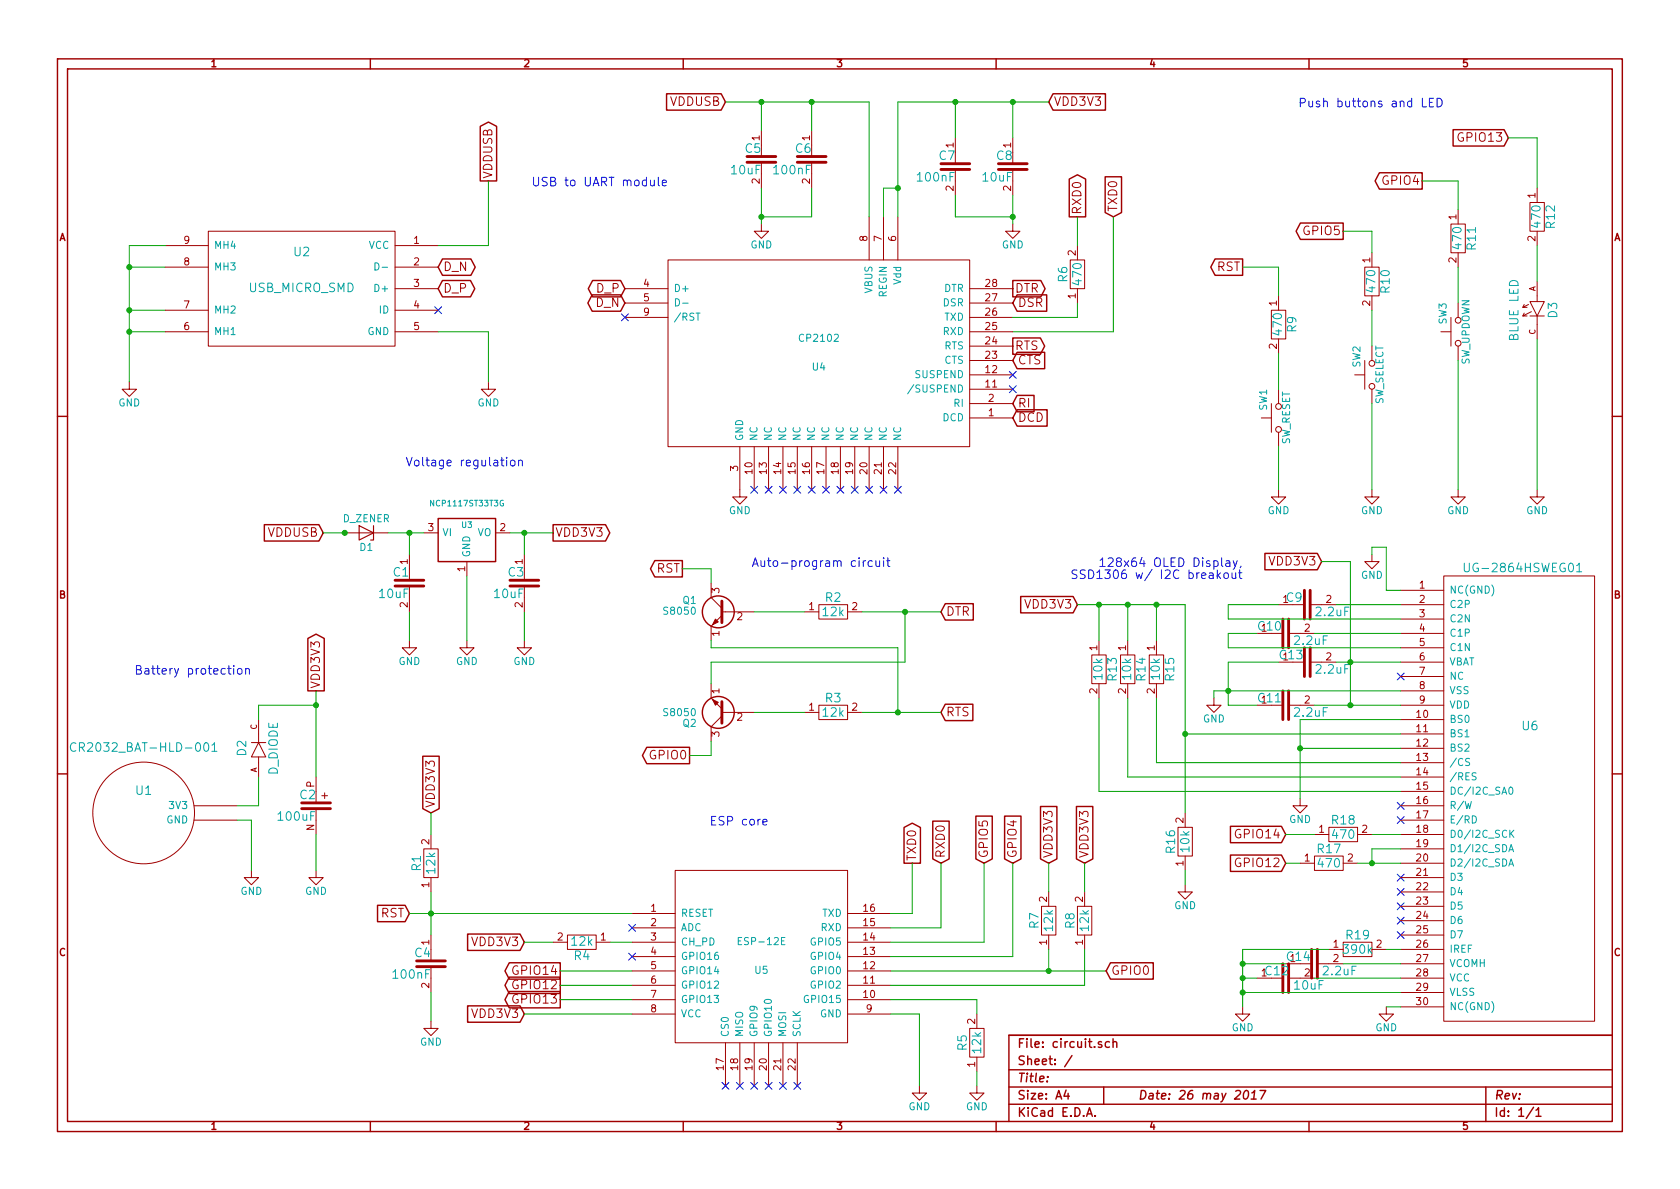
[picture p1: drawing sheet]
EESchema Schematic File Version 2
LIBS:power
LIBS:device
LIBS:transistors
LIBS:conn
LIBS:linear
LIBS:74xx
LIBS:cmos4000
LIBS:adc-dac
LIBS:memory
LIBS:xilinx
LIBS:special
LIBS:microcontrollers
LIBS:dsp
LIBS:microchip
LIBS:analog_switches
LIBS:motorola
LIBS:texas
LIBS:intel
LIBS:audio
LIBS:interface
LIBS:digital-audio
LIBS:philips
LIBS:display
LIBS:cypress
LIBS:siliconi
LIBS:opto
LIBS:atmel
LIBS:contrib
LIBS:valves
LIBS:ESP8266
LIBS:regul
LIBS:battery_management
LIBS:ftdi
LIBS:switches
LIBS:CP2102
LIBS:AMS1117
LIBS:Connectors
LIBS:MiscellaneousDevices
LIBS:PowerComponents
LIBS:Amplifiers
LIBS:DataStorage
LIBS:Diodes
LIBS:LogicDevices
LIBS:Microprocessors
LIBS:Passives
LIBS:PMOD
LIBS:RepeaterParts
LIBS:RF_OEM_Parts
LIBS:Sensors
LIBS:TransistorParts
LIBS:USBmicro
LIBS:cr2032
LIBS:ssd1306_oled
LIBS:128x64_oled
LIBS:circuit-cache
EELAYER 27 0
EELAYER END
$Descr A4 11693 8268
encoding utf-8
Sheet 1 1
Title ""
Date "26 may 2017"
Rev ""
Comp ""
Comment1 ""
Comment2 ""
Comment3 ""
Comment4 ""
$EndDescr
$Comp
L CP2102 U4
U 1 1
P 5700 2450
F 0 "U4" H 5700 2350 50  0000 C CNN
F 1 "CP2102" H 5700 2550 50  0000 C CNN
F 2 "" H 5700 2450 60  0000 C CNN
F 3 "" H 5700 2450 60  0000 C CNN
	1    5700 2450
	1    0    0    -1  
$EndComp
$Comp
L SW_PUSH SW1
U 1 1
P 8900 2900
F 0 "SW1" H 8950 3000 50  0000 L CNN
F 1 "SW_RESET" H 8900 2840 50  0000 C CNN
F 2 "" H 8900 3100 50  0001 C CNN
F 3 "" H 8900 3100 50  0001 C CNN
	1    8900 2900
	0    -1   -1   0   
$EndComp
$Comp
L SW_PUSH SW2
U 1 1
P 9550 2600
F 0 "SW2" H 9600 2700 50  0000 L CNN
F 1 "SW_SELECT" H 9550 2540 50  0000 C CNN
F 2 "" H 9550 2800 50  0001 C CNN
F 3 "" H 9550 2800 50  0001 C CNN
	1    9550 2600
	0    -1   -1   0   
$EndComp
Text GLabel 4350 2000 0    60   BiDi ~ 0
D_P
Text GLabel 4350 2100 0    60   BiDi ~ 0
D_N
NoConn ~ 4350 2200
Text GLabel 7050 2900 2    60   Input ~ 0
DCD
Text GLabel 7050 2800 2    60   Input ~ 0
RI
Text GLabel 7050 2000 2    60   Output ~ 0
DTR
Text GLabel 7050 2100 2    60   Input ~ 0
DSR
Text GLabel 7050 2400 2    60   Output ~ 0
RTS
Text GLabel 7050 2500 2    60   Input ~ 0
CTS
NoConn ~ 7050 2600
$Comp
L RES R6
U 1 1
P 7500 1900
F 0 "R6" V 7600 1900 60  0000 C CNN
F 1 "470" V 7500 1900 60  0000 C CNN
F 2 "" V 7240 1800 60  0001 C CNN
F 3 "" V 7340 1900 60  0001 C CNN
	1    7500 1900
	-1   0    0    1   
$EndComp
Text GLabel 7500 1500 1    60   Output ~ 0
RXD0
Text GLabel 7750 1500 1    60   Input ~ 0
TXD0
Text GLabel 7300 700  2    60   Input ~ 0
VDD3V3
Text GLabel 5050 700  0    60   Input ~ 0
VDDUSB
$Comp
L CAP C5
U 1 1
P 5300 1100
F 0 "C5" H 5300 1170 60  0000 R CNN
F 1 "10uF" H 5300 1020 60  0000 R CNN
F 2 "" V 5040 1000 60  0001 C CNN
F 3 "" V 5140 1100 60  0001 C CNN
	1    5300 1100
	1    0    0    -1  
$EndComp
$Comp
L CAP C6
U 1 1
P 5650 1100
F 0 "C6" H 5650 1170 60  0000 R CNN
F 1 "100nF" H 5650 1020 60  0000 R CNN
F 2 "" V 5390 1000 60  0001 C CNN
F 3 "" V 5490 1100 60  0001 C CNN
	1    5650 1100
	1    0    0    -1  
$EndComp
$Comp
L CAP C7
U 1 1
P 6650 1150
F 0 "C7" H 6650 1220 60  0000 R CNN
F 1 "100nF" H 6650 1070 60  0000 R CNN
F 2 "" V 6390 1050 60  0001 C CNN
F 3 "" V 6490 1150 60  0001 C CNN
	1    6650 1150
	1    0    0    -1  
$EndComp
$Comp
L CAP C8
U 1 1
P 7050 1150
F 0 "C8" H 7050 1220 60  0000 R CNN
F 1 "10uF" H 7050 1070 60  0000 R CNN
F 2 "" V 6790 1050 60  0001 C CNN
F 3 "" V 6890 1150 60  0001 C CNN
	1    7050 1150
	1    0    0    -1  
$EndComp
$Comp
L GND #PWR13
U 1 1
P 7050 1550
F 0 "#PWR13" H 7050 1300 50  0001 C CNN
F 1 "GND" H 7050 1400 50  0000 C CNN
F 2 "" H 7050 1550 50  0001 C CNN
F 3 "" H 7050 1550 50  0001 C CNN
	1    7050 1550
	1    0    0    -1  
$EndComp
$Comp
L GND #PWR10
U 1 1
P 5300 1550
F 0 "#PWR10" H 5300 1300 50  0001 C CNN
F 1 "GND" H 5300 1400 50  0000 C CNN
F 2 "" H 5300 1550 50  0001 C CNN
F 3 "" H 5300 1550 50  0001 C CNN
	1    5300 1550
	1    0    0    -1  
$EndComp
$Comp
L GND #PWR9
U 1 1
P 5150 3400
F 0 "#PWR9" H 5150 3150 50  0001 C CNN
F 1 "GND" H 5150 3250 50  0000 C CNN
F 2 "" H 5150 3400 50  0001 C CNN
F 3 "" H 5150 3400 50  0001 C CNN
	1    5150 3400
	1    0    0    -1  
$EndComp
$Comp
L RES R4
U 1 1
P 4050 6550
F 0 "R4" V 4150 6550 60  0000 C CNN
F 1 "12k" V 4050 6550 60  0000 C CNN
F 2 "" V 3790 6450 60  0001 C CNN
F 3 "" V 3890 6550 60  0001 C CNN
	1    4050 6550
	0    1    1    0   
$EndComp
$Comp
L RES R7
U 1 1
P 7300 6400
F 0 "R7" V 7400 6400 60  0000 C CNN
F 1 "12k" V 7300 6400 60  0000 C CNN
F 2 "" V 7040 6300 60  0001 C CNN
F 3 "" V 7140 6400 60  0001 C CNN
	1    7300 6400
	-1   0    0    1   
$EndComp
$Comp
L RES R8
U 1 1
P 7550 6400
F 0 "R8" V 7650 6400 60  0000 C CNN
F 1 "12k" V 7550 6400 60  0000 C CNN
F 2 "" V 7290 6300 60  0001 C CNN
F 3 "" V 7390 6400 60  0001 C CNN
	1    7550 6400
	-1   0    0    1   
$EndComp
$Comp
L RES R1
U 1 1
P 3000 6000
F 0 "R1" V 3100 6000 60  0000 C CNN
F 1 "12k" V 3000 6000 60  0000 C CNN
F 2 "" V 2740 5900 60  0001 C CNN
F 3 "" V 2840 6000 60  0001 C CNN
	1    3000 6000
	-1   0    0    1   
$EndComp
$Comp
L RES R5
U 1 1
P 6800 7250
F 0 "R5" V 6900 7250 60  0000 C CNN
F 1 "12k" V 6800 7250 60  0000 C CNN
F 2 "" V 6540 7150 60  0001 C CNN
F 3 "" V 6640 7250 60  0001 C CNN
	1    6800 7250
	-1   0    0    1   
$EndComp
Text GLabel 7300 6000 1    60   Input ~ 0
VDD3V3
Text GLabel 7550 6000 1    60   Input ~ 0
VDD3V3
Text GLabel 3000 5650 1    60   Input ~ 0
VDD3V3
$Comp
L CAP C4
U 1 1
P 3000 6700
F 0 "C4" H 3000 6770 60  0000 R CNN
F 1 "100nF" H 3000 6620 60  0000 R CNN
F 2 "" V 2740 6600 60  0001 C CNN
F 3 "" V 2840 6700 60  0001 C CNN
	1    3000 6700
	1    0    0    -1  
$EndComp
Text GLabel 3650 6550 0    60   Input ~ 0
VDD3V3
$Comp
L GND #PWR12
U 1 1
P 6800 7550
F 0 "#PWR12" H 6800 7300 50  0001 C CNN
F 1 "GND" H 6800 7400 50  0000 C CNN
F 2 "" H 6800 7550 50  0001 C CNN
F 3 "" H 6800 7550 50  0001 C CNN
	1    6800 7550
	1    0    0    -1  
$EndComp
$Comp
L GND #PWR5
U 1 1
P 3000 7100
F 0 "#PWR5" H 3000 6850 50  0001 C CNN
F 1 "GND" H 3000 6950 50  0000 C CNN
F 2 "" H 3000 7100 50  0001 C CNN
F 3 "" H 3000 7100 50  0001 C CNN
	1    3000 7100
	1    0    0    -1  
$EndComp
Text GLabel 6550 6000 1    60   Input ~ 0
RXD0
Text GLabel 6350 6000 1    60   Output ~ 0
TXD0
Text GLabel 3050 2000 2    60   BiDi ~ 0
D_P
Text GLabel 3050 1850 2    60   BiDi ~ 0
D_N
Text GLabel 3400 1250 1    60   Output ~ 0
VDDUSB
$Comp
L GND #PWR7
U 1 1
P 3400 2650
F 0 "#PWR7" H 3400 2400 50  0001 C CNN
F 1 "GND" H 3400 2500 50  0000 C CNN
F 2 "" H 3400 2650 50  0001 C CNN
F 3 "" H 3400 2650 50  0001 C CNN
	1    3400 2650
	1    0    0    -1  
$EndComp
$Comp
L GND #PWR1
U 1 1
P 900 2650
F 0 "#PWR1" H 900 2400 50  0001 C CNN
F 1 "GND" H 900 2500 50  0000 C CNN
F 2 "" H 900 2650 50  0001 C CNN
F 3 "" H 900 2650 50  0001 C CNN
	1    900  2650
	1    0    0    -1  
$EndComp
$Comp
L D_ZENER D1
U 1 1
P 2550 3700
F 0 "D1" H 2550 3800 50  0000 C CNN
F 1 "D_ZENER" H 2550 3600 50  0000 C CNN
F 2 "" H 2550 3700 50  0001 C CNN
F 3 "" H 2550 3700 50  0001 C CNN
	1    2550 3700
	-1   0    0    1   
$EndComp
Text GLabel 2250 3700 0    60   Input ~ 0
VDDUSB
Text GLabel 3850 3700 2    60   Output ~ 0
VDD3V3
$Comp
L GND #PWR6
U 1 1
P 3250 4450
F 0 "#PWR6" H 3250 4200 50  0001 C CNN
F 1 "GND" H 3250 4300 50  0000 C CNN
F 2 "" H 3250 4450 50  0001 C CNN
F 3 "" H 3250 4450 50  0001 C CNN
	1    3250 4450
	1    0    0    -1  
$EndComp
$Comp
L GND #PWR4
U 1 1
P 2850 4450
F 0 "#PWR4" H 2850 4200 50  0001 C CNN
F 1 "GND" H 2850 4300 50  0000 C CNN
F 2 "" H 2850 4450 50  0001 C CNN
F 3 "" H 2850 4450 50  0001 C CNN
	1    2850 4450
	1    0    0    -1  
$EndComp
$Comp
L GND #PWR8
U 1 1
P 3650 4450
F 0 "#PWR8" H 3650 4200 50  0001 C CNN
F 1 "GND" H 3650 4300 50  0000 C CNN
F 2 "" H 3650 4450 50  0001 C CNN
F 3 "" H 3650 4450 50  0001 C CNN
	1    3650 4450
	1    0    0    -1  
$EndComp
$Comp
L CAP C1
U 1 1
P 2850 4050
F 0 "C1" H 2850 4120 60  0000 R CNN
F 1 "10uF" H 2850 3970 60  0000 R CNN
F 2 "" V 2590 3950 60  0001 C CNN
F 3 "" V 2690 4050 60  0001 C CNN
	1    2850 4050
	1    0    0    -1  
$EndComp
$Comp
L CAP C3
U 1 1
P 3650 4050
F 0 "C3" H 3650 4120 60  0000 R CNN
F 1 "10uF" H 3650 3970 60  0000 R CNN
F 2 "" V 3390 3950 60  0001 C CNN
F 3 "" V 3490 4050 60  0001 C CNN
	1    3650 4050
	1    0    0    -1  
$EndComp
$Comp
L NCP1117ST33T3G U3
U 1 1
P 3250 3700
F 0 "U3" H 3250 3750 40  0000 C CNN
F 1 "NCP1117ST33T3G" H 3250 3900 40  0000 C CNN
F 2 "" H 3250 3700 60  0000 C CNN
F 3 "" H 3250 3700 60  0000 C CNN
	1    3250 3700
	1    0    0    -1  
$EndComp
$Comp
L SW_PUSH SW3
U 1 1
P 10150 2300
F 0 "SW3" H 10200 2400 50  0000 L CNN
F 1 "SW_UPDOWN" H 10150 2240 50  0000 C CNN
F 2 "" H 10150 2500 50  0001 C CNN
F 3 "" H 10150 2500 50  0001 C CNN
	1    10150 2300
	0    -1   -1   0   
$EndComp
$Comp
L RES R9
U 1 1
P 8900 2250
F 0 "R9" V 9000 2250 60  0000 C CNN
F 1 "470" V 8900 2250 60  0000 C CNN
F 2 "" V 8640 2150 60  0001 C CNN
F 3 "" V 8740 2250 60  0001 C CNN
	1    8900 2250
	1    0    0    -1  
$EndComp
$Comp
L RES R10
U 1 1
P 9550 1950
F 0 "R10" V 9650 1950 60  0000 C CNN
F 1 "470" V 9550 1950 60  0000 C CNN
F 2 "" V 9290 1850 60  0001 C CNN
F 3 "" V 9390 1950 60  0001 C CNN
	1    9550 1950
	1    0    0    -1  
$EndComp
$Comp
L RES R11
U 1 1
P 10150 1650
F 0 "R11" V 10250 1650 60  0000 C CNN
F 1 "470" V 10150 1650 60  0000 C CNN
F 2 "" V 9890 1550 60  0001 C CNN
F 3 "" V 9990 1650 60  0001 C CNN
	1    10150 1650
	1    0    0    -1  
$EndComp
Text GLabel 2850 6350 0    60   Input ~ 0
RST
Text GLabel 8650 1850 0    60   Output ~ 0
RST
$Comp
L GND #PWR17
U 1 1
P 8900 3400
F 0 "#PWR17" H 8900 3150 50  0001 C CNN
F 1 "GND" H 8900 3250 50  0000 C CNN
F 2 "" H 8900 3400 50  0001 C CNN
F 3 "" H 8900 3400 50  0001 C CNN
	1    8900 3400
	1    0    0    -1  
$EndComp
Text GLabel 9350 1600 0    60   Output ~ 0
GPIO5
Text GLabel 9900 1250 0    60   Output ~ 0
GPIO4
$Comp
L GND #PWR19
U 1 1
P 9550 3400
F 0 "#PWR19" H 9550 3150 50  0001 C CNN
F 1 "GND" H 9550 3250 50  0000 C CNN
F 2 "" H 9550 3400 50  0001 C CNN
F 3 "" H 9550 3400 50  0001 C CNN
	1    9550 3400
	1    0    0    -1  
$EndComp
$Comp
L GND #PWR22
U 1 1
P 10150 3400
F 0 "#PWR22" H 10150 3150 50  0001 C CNN
F 1 "GND" H 10150 3250 50  0000 C CNN
F 2 "" H 10150 3400 50  0001 C CNN
F 3 "" H 10150 3400 50  0001 C CNN
	1    10150 3400
	1    0    0    -1  
$EndComp
Text GLabel 6850 6000 1    60   Input ~ 0
GPIO5
Text GLabel 7050 6000 1    60   Input ~ 0
GPIO4
NoConn ~ 5250 3400
NoConn ~ 5350 3400
NoConn ~ 5450 3400
NoConn ~ 5550 3400
NoConn ~ 5650 3400
NoConn ~ 5750 3400
NoConn ~ 5850 3400
NoConn ~ 5950 3400
NoConn ~ 6050 3400
NoConn ~ 6150 3400
NoConn ~ 6250 3400
Text GLabel 3900 6750 0    60   Output ~ 0
GPIO14
Text GLabel 3900 6850 0    60   Output ~ 0
GPIO12
$Comp
L D_DIODE D2
U 1 1
P 1800 5200
F 0 "D2" V 1690 5200 60  0000 C CNN
F 1 "D_DIODE" V 1910 5200 60  0000 C CNN
F 2 "" H 1800 5180 60  0001 C CNN
F 3 "" H 1800 5180 60  0001 C CNN
	1    1800 5200
	1    0    0    -1  
$EndComp
Text GLabel 2200 4800 1    60   Output ~ 0
VDD3V3
$Comp
L GND #PWR2
U 1 1
P 1750 6050
F 0 "#PWR2" H 1750 5800 50  0001 C CNN
F 1 "GND" H 1750 5900 50  0000 C CNN
F 2 "" H 1750 6050 50  0001 C CNN
F 3 "" H 1750 6050 50  0001 C CNN
	1    1750 6050
	1    0    0    -1  
$EndComp
$Comp
L CAP_POL C2
U 1 1
P 2200 5600
F 0 "C2" H 2200 5670 60  0000 R CNN
F 1 "100uF" H 2200 5520 60  0000 R CNN
F 2 "" V 1940 5500 60  0001 C CNN
F 3 "" V 2040 5600 60  0001 C CNN
	1    2200 5600
	1    0    0    -1  
$EndComp
$Comp
L GND #PWR3
U 1 1
P 2200 6050
F 0 "#PWR3" H 2200 5800 50  0001 C CNN
F 1 "GND" H 2200 5900 50  0000 C CNN
F 2 "" H 2200 6050 50  0001 C CNN
F 3 "" H 2200 6050 50  0001 C CNN
	1    2200 6050
	1    0    0    -1  
$EndComp
Text GLabel 3650 7050 0    60   Input ~ 0
VDD3V3
$Comp
L D_LED D3
U 1 1
P 10700 2150
F 0 "D3" V 10590 2150 60  0000 C CNN
F 1 "BLUE LED" V 10860 2150 60  0000 C CNN
F 2 "" H 10700 2130 60  0001 C CNN
F 3 "" H 10700 2130 60  0001 C CNN
	1    10700 2150
	-1   0    0    1   
$EndComp
Text GLabel 10500 950  0    60   Input ~ 0
GPIO13
$Comp
L GND #PWR23
U 1 1
P 10700 3400
F 0 "#PWR23" H 10700 3150 50  0001 C CNN
F 1 "GND" H 10700 3250 50  0000 C CNN
F 2 "" H 10700 3400 50  0001 C CNN
F 3 "" H 10700 3400 50  0001 C CNN
	1    10700 3400
	1    0    0    -1  
$EndComp
$Comp
L RES R12
U 1 1
P 10700 1500
F 0 "R12" V 10800 1500 60  0000 C CNN
F 1 "470" V 10700 1500 60  0000 C CNN
F 2 "" V 10440 1400 60  0001 C CNN
F 3 "" V 10540 1500 60  0001 C CNN
	1    10700 1500
	1    0    0    -1  
$EndComp
$Comp
L S8050 Q1
U 1 1
P 5050 4250
F 0 "Q1" H 5250 4325 50  0000 L CNN
F 1 "S8050" H 5250 4250 50  0000 L CNN
F 2 "TO_SOT_Packages_THT:TO-92_Molded_Narrow" H 5250 4175 50  0001 L CIN
F 3 "" H 5050 4250 50  0001 L CNN
	1    5050 4250
	-1   0    0    -1  
$EndComp
$Comp
L S8050 Q2
U 1 1
P 5050 4950
F 0 "Q2" H 5250 5025 50  0000 L CNN
F 1 "S8050" H 5250 4950 50  0000 L CNN
F 2 "TO_SOT_Packages_THT:TO-92_Molded_Narrow" H 5250 4875 50  0001 L CIN
F 3 "" H 5050 4950 50  0001 L CNN
	1    5050 4950
	-1   0    0    1   
$EndComp
$Comp
L RES R2
U 1 1
P 5800 4250
F 0 "R2" V 5900 4250 60  0000 C CNN
F 1 "12k" V 5800 4250 60  0000 C CNN
F 2 "" V 5540 4150 60  0001 C CNN
F 3 "" V 5640 4250 60  0001 C CNN
	1    5800 4250
	0    -1   -1   0   
$EndComp
$Comp
L RES R3
U 1 1
P 5800 4950
F 0 "R3" V 5900 4950 60  0000 C CNN
F 1 "12k" V 5800 4950 60  0000 C CNN
F 2 "" V 5540 4850 60  0001 C CNN
F 3 "" V 5640 4950 60  0001 C CNN
	1    5800 4950
	0    -1   -1   0   
$EndComp
Text GLabel 4750 3950 0    60   Output ~ 0
RST
Text GLabel 4800 5250 0    60   Output ~ 0
GPIO0
Text GLabel 6550 4250 2    60   Input ~ 0
DTR
Text GLabel 6550 4950 2    60   Input ~ 0
RTS
NoConn ~ 3050 2150
NoConn ~ 7050 2700
Text Notes 6200 3950 2    60   ~ 0
Auto-program circuit
Text Notes 3650 3250 2    60   ~ 0
Voltage regulation
Text Notes 10050 750  2    60   ~ 0
Push buttons and LED
Text Notes 8650 3950 2    60   ~ 0
128x64 OLED Display,\nSSD1306 w/ I2C breakout
Text Notes 1750 4700 2    60   ~ 0
Battery protection
Text Notes 4650 1300 2    60   ~ 0
USB to UART module
$Comp
L USB_MICRO_SMD U2
U 1 1
P 2100 2000
F 0 "U2" H 2100 2250 60  0000 C CNN
F 1 "USB_MICRO_SMD" H 2100 2000 60  0000 C CNN
F 2 "~" H 2100 2000 60  0000 C CNN
F 3 "~" H 2100 2000 60  0000 C CNN
	1    2100 2000
	-1   0    0    -1  
$EndComp
$Comp
L ESP-12E U5
U 1 1
P 5300 6650
F 0 "U5" H 5300 6550 50  0000 C CNN
F 1 "ESP-12E" H 5300 6750 50  0000 C CNN
F 2 "" H 5300 6650 50  0001 C CNN
F 3 "" H 5300 6650 50  0001 C CNN
	1    5300 6650
	1    0    0    -1  
$EndComp
NoConn ~ 4400 6450
NoConn ~ 5050 7550
NoConn ~ 5150 7550
NoConn ~ 5350 7550
NoConn ~ 5450 7550
NoConn ~ 5550 7550
$Comp
L GND #PWR11
U 1 1
P 6400 7550
F 0 "#PWR11" H 6400 7300 50  0001 C CNN
F 1 "GND" H 6400 7400 50  0000 C CNN
F 2 "" H 6400 7550 50  0001 C CNN
F 3 "" H 6400 7550 50  0001 C CNN
	1    6400 7550
	1    0    0    -1  
$EndComp
$Comp
L CR2032 U1
U 1 1
P 950 5550
F 0 "U1" H 900 5600 60  0000 C CNN
F 1 "CR2032_BAT-HLD-001" H 900 5900 60  0000 C CNN
F 2 "~" H 900 5450 60  0000 C CNN
F 3 "~" H 900 5450 60  0000 C CNN
	1    950  5550
	-1   0    0    -1  
$EndComp
NoConn ~ 4400 6650
Text GLabel 3900 6950 0    60   Output ~ 0
GPIO13
NoConn ~ 5250 7550
$Comp
L CAP C9
U 1 1
P 9100 4200
F 0 "C9" V 9150 4350 60  0000 R CNN
F 1 "2.2uF" V 9050 4150 60  0000 R CNN
F 2 "" V 8840 4100 60  0001 C CNN
F 3 "" V 8940 4200 60  0001 C CNN
	1    9100 4200
	0    -1   -1   0   
$EndComp
$Comp
L CAP C10
U 1 1
P 8950 4400
F 0 "C10" V 9000 4600 60  0000 R CNN
F 1 "2.2uF" V 8900 4350 60  0000 R CNN
F 2 "" V 8690 4300 60  0001 C CNN
F 3 "" V 8790 4400 60  0001 C CNN
	1    8950 4400
	0    -1   -1   0   
$EndComp
$Comp
L CAP C13
U 1 1
P 9100 4600
F 0 "C13" V 9150 4800 60  0000 R CNN
F 1 "2.2uF" V 9050 4550 60  0000 R CNN
F 2 "" V 8840 4500 60  0001 C CNN
F 3 "" V 8940 4600 60  0001 C CNN
	1    9100 4600
	0    -1   -1   0   
$EndComp
$Comp
L CAP C11
U 1 1
P 8950 4900
F 0 "C11" V 9000 5100 60  0000 R CNN
F 1 "2.2uF" V 8900 4850 60  0000 R CNN
F 2 "" V 8690 4800 60  0001 C CNN
F 3 "" V 8790 4900 60  0001 C CNN
	1    8950 4900
	0    -1   -1   0   
$EndComp
$Comp
L CAP C14
U 1 1
P 9150 6700
F 0 "C14" V 9200 6900 60  0000 R CNN
F 1 "2.2uF" V 9100 6650 60  0000 R CNN
F 2 "" V 8890 6600 60  0001 C CNN
F 3 "" V 8990 6700 60  0001 C CNN
	1    9150 6700
	0    -1   -1   0   
$EndComp
$Comp
L CAP C12
U 1 1
P 8950 6800
F 0 "C12" V 9000 6950 60  0000 R CNN
F 1 "10uF" V 8900 6750 60  0000 R CNN
F 2 "" V 8690 6700 60  0001 C CNN
F 3 "" V 8790 6800 60  0001 C CNN
	1    8950 6800
	0    -1   -1   0   
$EndComp
$Comp
L GND #PWR20
U 1 1
P 9550 3850
F 0 "#PWR20" H 9550 3600 50  0001 C CNN
F 1 "GND" H 9550 3700 50  0000 C CNN
F 2 "" H 9550 3850 50  0001 C CNN
F 3 "" H 9550 3850 50  0001 C CNN
	1    9550 3850
	1    0    0    -1  
$EndComp
Text GLabel 9200 3900 0    60   Input ~ 0
VDD3V3
$Comp
L GND #PWR15
U 1 1
P 8450 4850
F 0 "#PWR15" H 8450 4600 50  0001 C CNN
F 1 "GND" H 8450 4700 50  0000 C CNN
F 2 "" H 8450 4850 50  0001 C CNN
F 3 "" H 8450 4850 50  0001 C CNN
	1    8450 4850
	1    0    0    -1  
$EndComp
$Comp
L GND #PWR18
U 1 1
P 9050 5550
F 0 "#PWR18" H 9050 5300 50  0001 C CNN
F 1 "GND" H 9050 5400 50  0000 C CNN
F 2 "" H 9050 5550 50  0001 C CNN
F 3 "" H 9050 5550 50  0001 C CNN
	1    9050 5550
	1    0    0    -1  
$EndComp
$Comp
L RES R16
U 1 1
P 8250 5850
F 0 "R16" V 8350 5850 60  0000 C CNN
F 1 "10k" V 8250 5850 60  0000 C CNN
F 2 "" V 7990 5750 60  0001 C CNN
F 3 "" V 8090 5850 60  0001 C CNN
	1    8250 5850
	-1   0    0    1   
$EndComp
Text GLabel 7500 4200 0    60   Input ~ 0
VDD3V3
$Comp
L GND #PWR14
U 1 1
P 8250 6150
F 0 "#PWR14" H 8250 5900 50  0001 C CNN
F 1 "GND" H 8250 6000 50  0000 C CNN
F 2 "" H 8250 6150 50  0001 C CNN
F 3 "" H 8250 6150 50  0001 C CNN
	1    8250 6150
	1    0    0    -1  
$EndComp
$Comp
L RES R19
U 1 1
P 9450 6600
F 0 "R19" V 9550 6600 60  0000 C CNN
F 1 "390k" V 9450 6600 60  0000 C CNN
F 2 "" V 9190 6500 60  0001 C CNN
F 3 "" V 9290 6600 60  0001 C CNN
	1    9450 6600
	0    -1   -1   0   
$EndComp
$Comp
L GND #PWR16
U 1 1
P 8650 7000
F 0 "#PWR16" H 8650 6750 50  0001 C CNN
F 1 "GND" H 8650 6850 50  0000 C CNN
F 2 "" H 8650 7000 50  0001 C CNN
F 3 "" H 8650 7000 50  0001 C CNN
	1    8650 7000
	1    0    0    -1  
$EndComp
$Comp
L GND #PWR21
U 1 1
P 9650 7000
F 0 "#PWR21" H 9650 6750 50  0001 C CNN
F 1 "GND" H 9650 6850 50  0000 C CNN
F 2 "" H 9650 7000 50  0001 C CNN
F 3 "" H 9650 7000 50  0001 C CNN
	1    9650 7000
	1    0    0    -1  
$EndComp
NoConn ~ 9750 4700
NoConn ~ 9750 5600
NoConn ~ 9750 5700
NoConn ~ 9750 6100
NoConn ~ 9750 6200
NoConn ~ 9750 6300
NoConn ~ 9750 6400
NoConn ~ 9750 6500
$Comp
L 128X64_OLED U6
U 1 1
P 10600 5650
F 0 "U6" H 10650 6250 60  0000 C CNN
F 1 "UG-2864HSWEG01" H 10600 7350 60  0000 C CNN
F 2 "~" H 10800 6300 60  0000 C CNN
F 3 "~" H 10800 6300 60  0000 C CNN
	1    10600 5650
	1    0    0    -1  
$EndComp
Text GLabel 8950 5800 0    60   Input ~ 0
GPIO14
Text GLabel 8950 6000 0    60   Input ~ 0
GPIO12
$Comp
L RES R18
U 1 1
P 9350 5800
F 0 "R18" V 9450 5800 60  0000 C CNN
F 1 "470" V 9350 5800 60  0000 C CNN
F 2 "" V 9090 5700 60  0001 C CNN
F 3 "" V 9190 5800 60  0001 C CNN
	1    9350 5800
	0    -1   -1   0   
$EndComp
$Comp
L RES R17
U 1 1
P 9250 6000
F 0 "R17" V 9350 6000 60  0000 C CNN
F 1 "470" V 9250 6000 60  0000 C CNN
F 2 "" V 8990 5900 60  0001 C CNN
F 3 "" V 9090 6000 60  0001 C CNN
	1    9250 6000
	0    -1   -1   0   
$EndComp
Text Notes 5350 5750 2    60   ~ 0
ESP core
Wire Wire Line
	7050 2200 7500 2200
Wire Wire Line
	7500 2200 7500 2100
Wire Wire Line
	7500 1700 7500 1500
Wire Wire Line
	7050 2300 7750 2300
Wire Wire Line
	7750 2300 7750 1500
Wire Wire Line
	7300 700  6250 700 
Wire Wire Line
	6250 700  6250 1500
Wire Wire Line
	7050 950  7050 700 
Connection ~ 7050 700 
Wire Wire Line
	6650 950  6650 700 
Connection ~ 6650 700 
Wire Wire Line
	7050 1350 7050 1550
Wire Wire Line
	6650 1350 6650 1500
Wire Wire Line
	6650 1500 7050 1500
Connection ~ 7050 1500
Wire Wire Line
	6150 1500 6150 1300
Wire Wire Line
	6150 1300 6250 1300
Connection ~ 6250 1300
Wire Wire Line
	5050 700  6050 700 
Wire Wire Line
	6050 700  6050 1500
Wire Wire Line
	5300 900  5300 700 
Connection ~ 5300 700 
Wire Wire Line
	5650 900  5650 700 
Connection ~ 5650 700 
Wire Wire Line
	5300 1300 5300 1550
Wire Wire Line
	5650 1300 5650 1500
Wire Wire Line
	5650 1500 5300 1500
Connection ~ 5300 1500
Wire Wire Line
	6200 6750 7700 6750
Wire Wire Line
	6200 6850 7550 6850
Wire Wire Line
	2850 6350 4400 6350
Connection ~ 3000 6350
Wire Wire Line
	4400 6550 4250 6550
Wire Wire Line
	3850 6550 3650 6550
Wire Wire Line
	6200 6950 6800 6950
Wire Wire Line
	6800 6950 6800 7050
Wire Wire Line
	6800 7450 6800 7550
Wire Wire Line
	3000 6900 3000 7100
Wire Wire Line
	6350 6350 6200 6350
Wire Wire Line
	3400 1250 3400 1700
Wire Wire Line
	3400 2300 3400 2650
Wire Wire Line
	1150 1700 900  1700
Wire Wire Line
	900  1700 900  2650
Wire Wire Line
	1150 1850 900  1850
Connection ~ 900  1850
Wire Wire Line
	1150 2150 900  2150
Connection ~ 900  2150
Wire Wire Line
	1150 2300 900  2300
Connection ~ 900  2300
Wire Wire Line
	3400 1700 3050 1700
Wire Wire Line
	3400 2300 3050 2300
Connection ~ 2400 3700
Wire Wire Line
	3550 3700 3850 3700
Wire Wire Line
	2250 3700 2400 3700
Wire Wire Line
	2700 3700 2950 3700
Wire Wire Line
	2850 3850 2850 3700
Connection ~ 2850 3700
Wire Wire Line
	2850 4250 2850 4450
Wire Wire Line
	3650 3850 3650 3700
Connection ~ 3650 3700
Wire Wire Line
	3650 4250 3650 4450
Wire Wire Line
	3250 4000 3250 4450
Wire Wire Line
	8900 2050 8900 1850
Wire Wire Line
	8900 1850 8650 1850
Wire Wire Line
	8900 2450 8900 2700
Wire Wire Line
	9350 1600 9550 1600
Wire Wire Line
	9550 1600 9550 1750
Wire Wire Line
	9550 2150 9550 2400
Wire Wire Line
	9900 1250 10150 1250
Wire Wire Line
	10150 1250 10150 1450
Wire Wire Line
	10150 1850 10150 2100
Wire Wire Line
	8900 3100 8900 3400
Wire Wire Line
	9550 2800 9550 3400
Wire Wire Line
	10150 2500 10150 3400
Wire Wire Line
	6200 6450 6550 6450
Wire Wire Line
	6850 6550 6200 6550
Wire Wire Line
	7050 6650 6200 6650
Wire Wire Line
	4400 6750 3900 6750
Wire Wire Line
	4400 6850 3900 6850
Wire Wire Line
	1650 5600 1800 5600
Wire Wire Line
	1800 5600 1800 5400
Wire Wire Line
	1650 5700 1750 5700
Wire Wire Line
	1750 5700 1750 6050
Wire Wire Line
	2200 5800 2200 6050
Wire Wire Line
	3650 7050 4400 7050
Wire Wire Line
	10500 950  10700 950 
Wire Wire Line
	10700 950  10700 1300
Wire Wire Line
	10700 1700 10700 1950
Wire Wire Line
	10700 2350 10700 3400
Wire Wire Line
	5250 4250 5600 4250
Wire Wire Line
	5250 4950 5600 4950
Wire Wire Line
	4950 4750 4950 4600
Wire Wire Line
	4950 4600 6300 4600
Wire Wire Line
	6300 4600 6300 4250
Wire Wire Line
	6000 4250 6550 4250
Wire Wire Line
	4950 4450 4950 4500
Wire Wire Line
	4950 4500 6250 4500
Wire Wire Line
	6250 4500 6250 4950
Wire Wire Line
	6000 4950 6550 4950
Wire Wire Line
	4950 4050 4950 3950
Wire Wire Line
	4950 3950 4750 3950
Wire Wire Line
	4950 5150 4950 5250
Wire Wire Line
	4950 5250 4800 5250
Connection ~ 6250 4950
Connection ~ 6300 4250
Wire Wire Line
	6400 7050 6400 7550
Wire Wire Line
	6400 7050 6200 7050
Wire Wire Line
	3900 6950 4400 6950
Wire Wire Line
	9750 4200 9300 4200
Wire Wire Line
	8900 4200 8550 4200
Wire Wire Line
	8550 4200 8550 4300
Wire Wire Line
	8550 4300 9750 4300
Wire Wire Line
	9750 4400 9150 4400
Wire Wire Line
	8750 4400 8550 4400
Wire Wire Line
	8550 4400 8550 4500
Wire Wire Line
	8550 4500 9750 4500
Wire Wire Line
	9400 3900 9400 4900
Wire Wire Line
	9400 3900 9200 3900
Connection ~ 9400 4600
Connection ~ 9400 4900
Wire Wire Line
	9750 5200 9050 5200
Wire Wire Line
	9750 5000 9050 5000
Connection ~ 9050 5200
Wire Wire Line
	9750 6700 9350 6700
Wire Wire Line
	8650 6600 8650 7000
Wire Wire Line
	8950 6700 8650 6700
Connection ~ 8650 6700
Wire Wire Line
	8750 6800 8650 6800
Connection ~ 8650 6800
Wire Wire Line
	9750 6800 9150 6800
Wire Wire Line
	9750 6900 8650 6900
Connection ~ 8650 6900
Wire Wire Line
	9750 5800 9550 5800
Wire Wire Line
	9150 5800 8950 5800
Wire Wire Line
	9750 6000 9450 6000
Wire Wire Line
	9750 5900 9550 5900
Wire Wire Line
	9550 5900 9550 6000
Connection ~ 9550 6000
Wire Wire Line
	9050 6000 8950 6000
Wire Wire Line
	6350 6000 6350 6350
Wire Wire Line
	6550 6450 6550 6000
Wire Wire Line
	6850 6000 6850 6550
Wire Wire Line
	7050 6000 7050 6650
Wire Wire Line
	7300 6000 7300 6200
Wire Wire Line
	7550 6000 7550 6200
Wire Wire Line
	7300 6750 7300 6600
Wire Wire Line
	7550 6850 7550 6600
Wire Wire Line
	3000 5650 3000 5800
Wire Wire Line
	3000 6200 3000 6500
Wire Wire Line
	2200 4800 2200 5400
Wire Wire Line
	1800 5000 1800 4900
Wire Wire Line
	1800 4900 2200 4900
Connection ~ 2200 4900
$Comp
L RES R13
U 1 1
P 7650 4650
F 0 "R13" V 7750 4650 60  0000 C CNN
F 1 "10k" V 7650 4650 60  0000 C CNN
F 2 "" V 7390 4550 60  0001 C CNN
F 3 "" V 7490 4650 60  0001 C CNN
	1    7650 4650
	1    0    0    -1  
$EndComp
$Comp
L RES R14
U 1 1
P 7850 4650
F 0 "R14" V 7950 4650 60  0000 C CNN
F 1 "10k" V 7850 4650 60  0000 C CNN
F 2 "" V 7590 4550 60  0001 C CNN
F 3 "" V 7690 4650 60  0001 C CNN
	1    7850 4650
	1    0    0    -1  
$EndComp
$Comp
L RES R15
U 1 1
P 8050 4650
F 0 "R15" V 8150 4650 60  0000 C CNN
F 1 "10k" V 8050 4650 60  0000 C CNN
F 2 "" V 7790 4550 60  0001 C CNN
F 3 "" V 7890 4650 60  0001 C CNN
	1    8050 4650
	1    0    0    -1  
$EndComp
Wire Wire Line
	9300 4600 9750 4600
Wire Wire Line
	9150 4900 9750 4900
Wire Wire Line
	8750 4900 8550 4900
Wire Wire Line
	8550 4900 8550 4600
Wire Wire Line
	8550 4600 8900 4600
Wire Wire Line
	8450 4800 9750 4800
Connection ~ 8550 4800
Wire Wire Line
	8450 4850 8450 4800
Wire Wire Line
	9750 5100 8250 5100
Wire Wire Line
	8250 4200 8250 5650
Wire Wire Line
	7500 4200 8250 4200
Connection ~ 8250 5100
Wire Wire Line
	9750 5300 8050 5300
Wire Wire Line
	8050 5300 8050 4850
Wire Wire Line
	8050 4450 8050 4200
Connection ~ 8050 4200
Wire Wire Line
	9750 5400 7850 5400
Wire Wire Line
	7850 5400 7850 4850
Wire Wire Line
	7850 4450 7850 4200
Connection ~ 7850 4200
Wire Wire Line
	9750 5500 7650 5500
Wire Wire Line
	7650 5500 7650 4850
Wire Wire Line
	7650 4450 7650 4200
Connection ~ 7650 4200
Wire Wire Line
	8250 6050 8250 6150
Wire Wire Line
	9750 6600 9650 6600
Wire Wire Line
	9250 6600 8650 6600
Wire Wire Line
	9750 7000 9650 7000
Wire Wire Line
	9750 4100 9650 4100
Wire Wire Line
	9650 4100 9650 3800
Wire Wire Line
	9650 3800 9550 3800
Wire Wire Line
	9550 3800 9550 3850
Text GLabel 7700 6750 2    60   Input ~ 0
GPIO0
Connection ~ 7300 6750
Wire Wire Line
	9050 5000 9050 5550
$EndSCHEMATC
